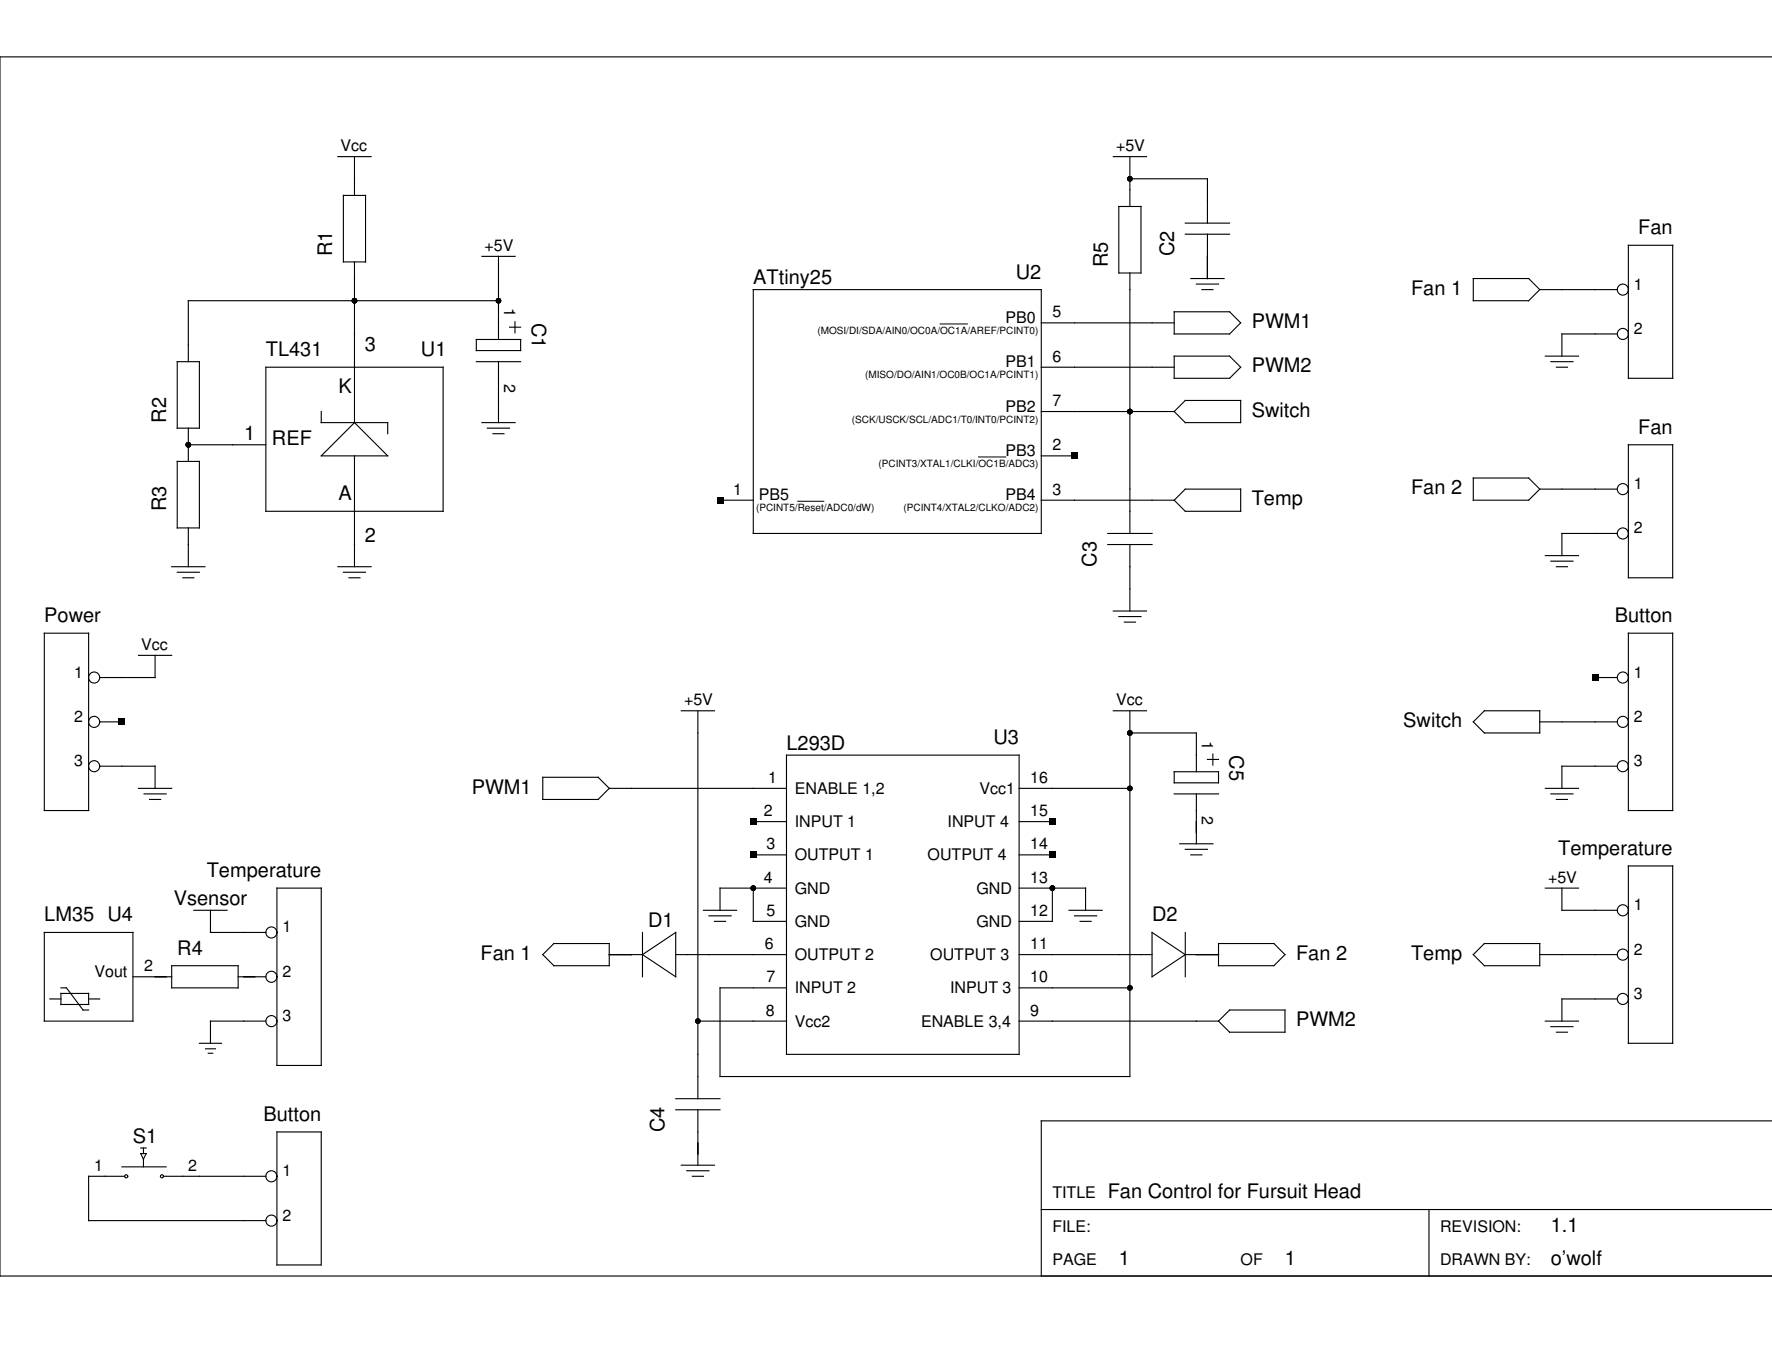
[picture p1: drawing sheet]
<svg xmlns="http://www.w3.org/2000/svg" width="279mm" height="216mm" viewBox="0 0 279 216" stroke-linecap="round" stroke-linejoin="round" font-family="sans-serif">
<g fill="none" stroke="#000" stroke-width=".17">
<path d="M279.4 9h-279.4v192.1h279.4M53.3 24.7h5.2M54.1 30.8h3.5v10.5h-3.5zM55.9 24.7v6.1M175.5 24.7h5.3M176.4 32.5h3.5v10.5h-3.5zM178.2 24.7v7.8M178.2 28.2h12.2v7M186.9 36.9h7M186.9 35.2h7M190.4 36.9v7M256.8 38.7h6.9v20.9h-6.9z"/>
<path d="M27.9 57h3.5v10.5h-3.5zM41.9 57.9h28v22.7h-28zM55.9 41.3v25.3M75.1 57h7M75.1 53.5h7v1.7h-7zM76 40.4h5.2M78.6 47.4h-48.9v9.6M78.6 40.4v13.1M78.6 57v9.6M80.3 51.6h1.8M81.2 50.7v1.8M118.8 45.6h45.4v38.5h-45.4z"/>
<path d="M164.2 57.9h20.9M164.2 50.9h20.9M178.2 43v41.1M185.1 49.1h8.8l1.7 1.8-1.7 1.7h-8.8zM185.1 56.1h8.8l1.7 1.8-1.7 1.7h-8.8zM187.8 43.9h5.2M188.6 44.8h3.5M189.5 45.6h1.8M232.3 43.9h8.7l1.8 1.7-1.8 1.8h-8.7zM242.8 45.6h12.2M243.7 56.1h5.2M244.5 57h3.5"/>
<path d="M245.4 57.9h1.7M255 52.6h-8.7v3.5M27.9 72.7h3.5v10.5h-3.5zM29.7 70.1h12.2M29.7 67.5v5.2M50.7 64.9v1.7h10.4v1.7M55.9 66.6l5.2 5.2h-10.4zM55.9 71.8v17.5M76 66.6h5.2M76.9 67.5h3.4M77.7 68.3h1.8M113.5 78.8h5.3"/>
<path d="M164.2 71.8h5.2M164.2 64.9h20.9M164.2 78.8h20.9M186.9 63.1h8.7v3.5h-8.7l-1.8-1.7zM186.9 77.1h8.7v3.5h-8.7l-1.8-1.8zM232.3 75.3h8.7l1.8 1.8-1.8 1.7h-8.7zM242.8 77.1h12.2M256.8 70.1h6.9v21h-6.9zM7 99.8h7v27.9h-7zM27.1 89.3h5.2M27.9 90.2h3.5M28.8 91.1h1.8"/>
<path d="M29.7 83.2v6.1M53.3 89.3h5.2M54.1 90.2h3.5M55 91.1h1.8M174.7 84.1h6.9M174.7 85.8h6.9M175.5 96.3h5.3M176.4 97.2h3.5M177.3 98h1.7M178.2 85.8v10.5M243.7 87.6h5.2M244.5 88.4h3.5"/>
<path d="M245.4 89.3h1.7M255 84.1h-8.7v3.5M256.8 99.8h6.9v27.9h-6.9zM15.7 113.8h3.5M21.8 103.3h5.3M24.5 103.3v3.5h-8.8M107.4 112h5.3M110 112v61.1M124 119h36.7v47.2h-36.7zM175.5 112h5.3M178.2 112v57.7h-64.7v-14h10.5M178.2 115.5h10.4v6.1"/>
<path d="M190.4 119.7h1.7M191.2 118.8v1.8M234 112h8.8v3.5h-8.8l-1.7-1.7zM242.8 113.8h12.2M251.5 106.8h3.5M15.7 120.7h8.8v3.5M21.8 124.2h5.3M22.7 125.1h3.5M23.6 126h1.7M43.7 140h7v27.9h-7zM85.6 122.5h8.7l1.8 1.7-1.8 1.8h-8.7zM96.1 124.2h27.9"/>
<path d="M118.8 140v5.2h5.2M118.8 134.7h5.2M118.8 129.5h5.2M124 140h-10.5v3.5M160.7 140h10.5v3.5M160.7 124.2h17.5M160.7 134.7h5.2M160.7 129.5h5.2M165.9 140v5.2h-5.2M185.1 121.6h7v1.8h-7zM185.1 125.1h7M186 133h5.3"/>
<path d="M186.9 133.8h3.5M187.8 134.7h1.7M188.6 125.1v7.9M243.7 140h5.2M243.7 124.2h5.2M244.5 125.1h3.5M245.4 126h1.7M246.3 140v3.5h8.7M255 120.7h-8.7v3.5M256.8 136.5h6.9v27.9h-6.9zM7 146.9h14v14h-14zM7.9 157.4h1.7"/>
<path d="M9.6 156.6h4.4v1.7h-4.4zM9.6 155.7h.9l2.6 3.5h.9M14 157.4h1.7M21 153.9h6.1M27.1 152.2h10.5v3.5h-10.5zM30.6 143.5h5.2M33.2 143.5v3.4h8.7M37.6 153.9h4.3M85.6 150.4l1.7-1.7h8.8v3.5h-8.8zM96.1 150.4h5.2M101.3 150.4l5.2-3.5v7zM101.3 146.9v7"/>
<path d="M106.5 150.4h17.5M110.9 143.5h5.3M111.8 144.3h3.5M112.7 145.2h1.7M160.7 155.7h17.5M160.7 150.4h20.9M168.5 143.5h5.3M169.4 144.3h3.5M170.3 145.2h1.7M181.6 146.9l5.3 3.5-5.3 3.5zM186.9 150.4h5.2M186.9 146.9v7"/>
<path d="M192.1 148.7h8.8l1.7 1.7-1.7 1.8h-8.8zM232.3 150.4l1.7-1.7h8.8v3.5h-8.8zM242.8 150.4h12.2M255 157.4h-8.7v3.5M31.4 164.4h3.5M32.4 165.3h1.6M32.8 166h.7M41.9 160.9h-8.7v3.5M43.7 178.4h7v20.9h-7zM106.5 174.9h7M106.5 173.1h7M110 160.9h14"/>
<path d="M110 174.9v8.7M160.7 160.9h31.4M192.1 160.9l1.8-1.7h8.7v3.5h-8.7zM243.7 160.9h5.2M244.5 161.8h3.5M245.4 162.7h1.7M279.4 176.6h-115.2v24.5M19.2 183.9h7M19.6 185.4h-5.6v7h27.9M22.2 180.9h.9M22.2 181.8h.9l-.5 .9zM22.6 180.9v.9"/>
<path d="M22.6 182.7v1.2M25.8 185.4h16.1M107.4 183.6h5.3M108.3 184.5h3.5M109.2 185.4h1.7M164.2 190.6h115.2M225.3 190.6v10.5"/>
<circle cx="255.9" cy="52.6" r=".87"/>
<circle cx="255.9" cy="45.6" r=".87"/>
<circle cx="255.9" cy="77.1" r=".87"/>
<circle cx="255.9" cy="84.1" r=".87"/>
<circle cx="14.8" cy="106.8" r=".87"/>
<circle cx="14.8" cy="113.8" r=".87"/>
<circle cx="255.9" cy="106.8" r=".87"/>
<circle cx="255.9" cy="113.8" r=".87"/>
<circle cx="14.8" cy="120.7" r=".87"/>
<circle cx="255.9" cy="120.7" r=".87"/>
<circle cx="42.8" cy="146.9" r=".87"/>
<circle cx="42.8" cy="153.9" r=".87"/>
<circle cx="255.9" cy="157.4" r=".87"/>
<circle cx="255.9" cy="150.4" r=".87"/>
<circle cx="255.9" cy="143.5" r=".87"/>
<circle cx="42.8" cy="160.9" r=".87"/>
<circle cx="19.9" cy="185.4" r=".24"/>
<circle cx="25.5" cy="185.4" r=".24"/>
<circle cx="42.8" cy="192.4" r=".87"/>
<circle cx="42.8" cy="185.4" r=".87"/>
</g>
<g fill="#000">
<path d="M113 78.3h1.1v1.1h-1.1zM168.9 71.3h1v1.1h-1zM18.7 113.2h1v1.1h-1zM251 106.3h1v1h-1zM118.2 129h1.1v1h-1.1zM118.2 134.2h1.1v1h-1.1zM165.4 129h1.1v1h-1.1zM165.4 134.2h1.1v1h-1.1z"/>
<circle cx="178.2" cy="28.2" r=".44"/>
<circle cx="55.9" cy="47.4" r=".44"/>
<circle cx="78.6" cy="47.4" r=".44"/>
<circle cx="29.7" cy="70.1" r=".44"/>
<circle cx="178.2" cy="64.9" r=".44"/>
<circle cx="178.2" cy="115.5" r=".44"/>
<circle cx="118.8" cy="140" r=".44"/>
<circle cx="165.9" cy="140" r=".44"/>
<circle cx="178.2" cy="124.2" r=".44"/>
<circle cx="178.2" cy="155.7" r=".44"/>
<circle cx="110" cy="160.9" r=".44"/>
</g>
<path d="M148.2 51.1h4.3M125.8 79h4.1M154.3 72h4.3" fill="none" stroke="#000" stroke-width=".16"/>
<g font-size="3.2">
<text x="52.4" y="40.4" transform="rotate(-90 52.4 40.4)">R1</text>
<text x="185.1" y="40.4" transform="rotate(-90 185.1 40.4)">C2</text>
<text x="258.3" y="36.9">Fan</text>
<text x="118.8" y="44.8">ATtiny25</text>
<text x="160.2" y="43.9">U2</text>
<text x="174.7" y="42.1" transform="rotate(-90 174.7 42.1)">R5</text>
<text x="222.5" y="46.5">Fan 1</text>
<text x="83.8" y="50.9" transform="rotate(90 83.8 50.9)">C1</text>
<text x="197.4" y="51.7">PWM1</text>
<text x="41.9" y="56.1">TL431</text>
<text x="57.6" y="55.2">3</text>
<text x="66.4" y="56.1">U1</text>
<text x="197.4" y="58.7">PWM2</text>
<text x="53.4" y="61.9">K</text>
<text x="197.4" y="65.7">Switch</text>
<text x="26.2" y="66.6" transform="rotate(-90 26.2 66.6)">R2</text>
<text x="38.5" y="69.3">1</text>
<text x="42.9" y="70.2">REF</text>
<text x="258.3" y="68.3">Fan</text>
<text x="222.5" y="77.9">Fan 2</text>
<text x="26.2" y="80.6" transform="rotate(-90 26.2 80.6)">R3</text>
<text x="53.4" y="78.8">A</text>
<text x="197.4" y="79.6">Temp</text>
<text x="57.6" y="85.4">2</text>
<text x="172.9" y="89.3" transform="rotate(-90 172.9 89.3)">C3</text>
<text x="7" y="98">Power</text>
<text x="254.6" y="98">Button</text>
<text x="124" y="118.1">L293D</text>
<text x="156.7" y="117.3">U3</text>
<text x="193.9" y="119" transform="rotate(90 193.9 119)">C5</text>
<text x="221.3" y="114.6">Switch</text>
<text x="74.4" y="125.1">PWM1</text>
<text x="245.7" y="134.7">Temperature</text>
<text x="27.4" y="142.6">Vsensor</text>
<text x="32.6" y="138.2">Temperature</text>
<text x="7" y="145.2">LM35 U4</text>
<text x="102.2" y="146.1">D1</text>
<text x="181.6" y="145.2">D2</text>
<text x="27.9" y="150.4">R4</text>
<text x="75.8" y="151.3">Fan 1</text>
<text x="204.4" y="151.3">Fan 2</text>
<text x="222.5" y="151.3">Temp</text>
<text x="204.4" y="161.7">PWM2</text>
<text x="41.5" y="176.6">Button</text>
<text x="104.8" y="178.4" transform="rotate(-90 104.8 178.4)">C4</text>
<text x="21" y="180.1">S1</text>
<text x="174.7" y="188.9">Fan Control for Fursuit Head</text>
<text x="244.5" y="194.1">1.1</text>
<text x="176.4" y="199.3">1</text>
<text x="202.6" y="199.3">1</text>
<text x="244.5" y="199.3">o’wolf</text>
</g>
<g font-size="2.5">
<text x="53.7" y="23.8">Vcc</text>
<text x="176" y="23.8">+5V</text>
<text x="76.4" y="39.5">+5V</text>
<text x="257.6" y="45.6">1</text>
<text x="79.5" y="48.6" transform="rotate(90 79.5 48.6)">1</text>
<text x="158.5" y="50.9">PB0</text>
<text x="165.9" y="50">5</text>
<text x="257.6" y="52.6">2</text>
<text x="158.5" y="57.9">PB1</text>
<text x="165.9" y="57">6</text>
<text x="79.5" y="60.5" transform="rotate(90 79.5 60.5)">2</text>
<text x="158.5" y="64.9">PB2</text>
<text x="165.9" y="64">7</text>
<text x="158.5" y="71.8">PB3</text>
<text x="165.9" y="71">2</text>
<text x="115.6" y="78">1</text>
<text x="165.9" y="78">3</text>
<text x="257.6" y="77.1">1</text>
<text x="119.6" y="78.8">PB5</text>
<text x="158.5" y="78.8">PB4</text>
<text x="257.6" y="84.1">2</text>
<text x="11.7" y="106.8">1</text>
<text x="22.3" y="102.4">Vcc</text>
<text x="257.6" y="106.8">1</text>
<text x="11.7" y="113.8">2</text>
<text x="107.9" y="111.1">+5V</text>
<text x="176" y="111.1">Vcc</text>
<text x="257.6" y="113.8">2</text>
<text x="189.5" y="116.7" transform="rotate(90 189.5 116.7)">1</text>
<text x="11.7" y="120.7">3</text>
<text x="121.1" y="123.4">1</text>
<text x="125.3" y="125.1">ENABLE 1,2</text>
<text x="154.4" y="125.1">Vcc1</text>
<text x="162.4" y="123.4">16</text>
<text x="257.6" y="120.7">3</text>
<text x="120.4" y="128.6">2</text>
<text x="125.3" y="130.4">INPUT 1</text>
<text x="149.4" y="130.4">INPUT 4</text>
<text x="162.4" y="128.6">15</text>
<text x="189.5" y="128.6" transform="rotate(90 189.5 128.6)">2</text>
<text x="120.9" y="133.8">3</text>
<text x="125.3" y="135.6">OUTPUT 1</text>
<text x="146.3" y="135.6">OUTPUT 4</text>
<text x="162.4" y="133.8">14</text>
<text x="120.4" y="139.1">4</text>
<text x="125.3" y="140.8">GND</text>
<text x="153.9" y="140.8">GND</text>
<text x="162.4" y="139.1">13</text>
<text x="244.1" y="139.1">+5V</text>
<text x="257.6" y="143.5">1</text>
<text x="44.5" y="146.9">1</text>
<text x="120.6" y="149.6">6</text>
<text x="120.9" y="144.3">5</text>
<text x="125.3" y="146.1">GND</text>
<text x="153.9" y="146.1">GND</text>
<text x="162.4" y="144.3">12</text>
<text x="162.4" y="149.6">11</text>
<text x="14.9" y="153.9">Vout</text>
<text x="22.7" y="153.1">2</text>
<text x="44.5" y="153.9">2</text>
<text x="120.9" y="154.8">7</text>
<text x="125.3" y="151.3">OUTPUT 2</text>
<text x="146.7" y="151.3">OUTPUT 3</text>
<text x="162.4" y="154.8">10</text>
<text x="257.6" y="150.4">2</text>
<text x="44.5" y="160.9">3</text>
<text x="120.7" y="160">8</text>
<text x="125.3" y="161.8">Vcc2</text>
<text x="125.3" y="156.6">INPUT 2</text>
<text x="145.2" y="161.8">ENABLE 3,4</text>
<text x="149.8" y="156.6">INPUT 3</text>
<text x="162.4" y="160">9</text>
<text x="257.6" y="157.4">3</text>
<text x="14.8" y="184.5">1</text>
<text x="29.7" y="184.5">2</text>
<text x="44.5" y="185.4">1</text>
<text x="165.9" y="188.9">TITLE</text>
<text x="44.5" y="192.4">2</text>
<text x="165.9" y="194.1">FILE:</text>
<text x="227.1" y="194.1">REVISION:</text>
<text x="165.9" y="199.3">PAGE</text>
<text x="195.6" y="199.3">OF</text>
<text x="227.1" y="199.3">DRAWN BY:</text>
</g>
<g font-size="1.6">
<text x="128.9" y="52.6">(MOSI/DI/SDA/AIN0/OC0A/OC1A/AREF/PCINT0)</text>
<text x="136.4" y="59.6">(MISO/DO/AIN1/OC0B/OC1A/PCINT1)</text>
<text x="134.3" y="66.6">(SCK/USCK/SCL/ADC1/T0/INT0/PCINT2)</text>
<text x="138.5" y="73.6">(PCINT3/XTAL1/CLKI/OC1B/ADC3)</text>
<text x="119.2" y="80.6">(PCINT5/Reset/ADC0/dW)</text>
<text x="142.5" y="80.6">(PCINT4/XTAL2/CLKO/ADC2)</text>
</g>
</svg>
